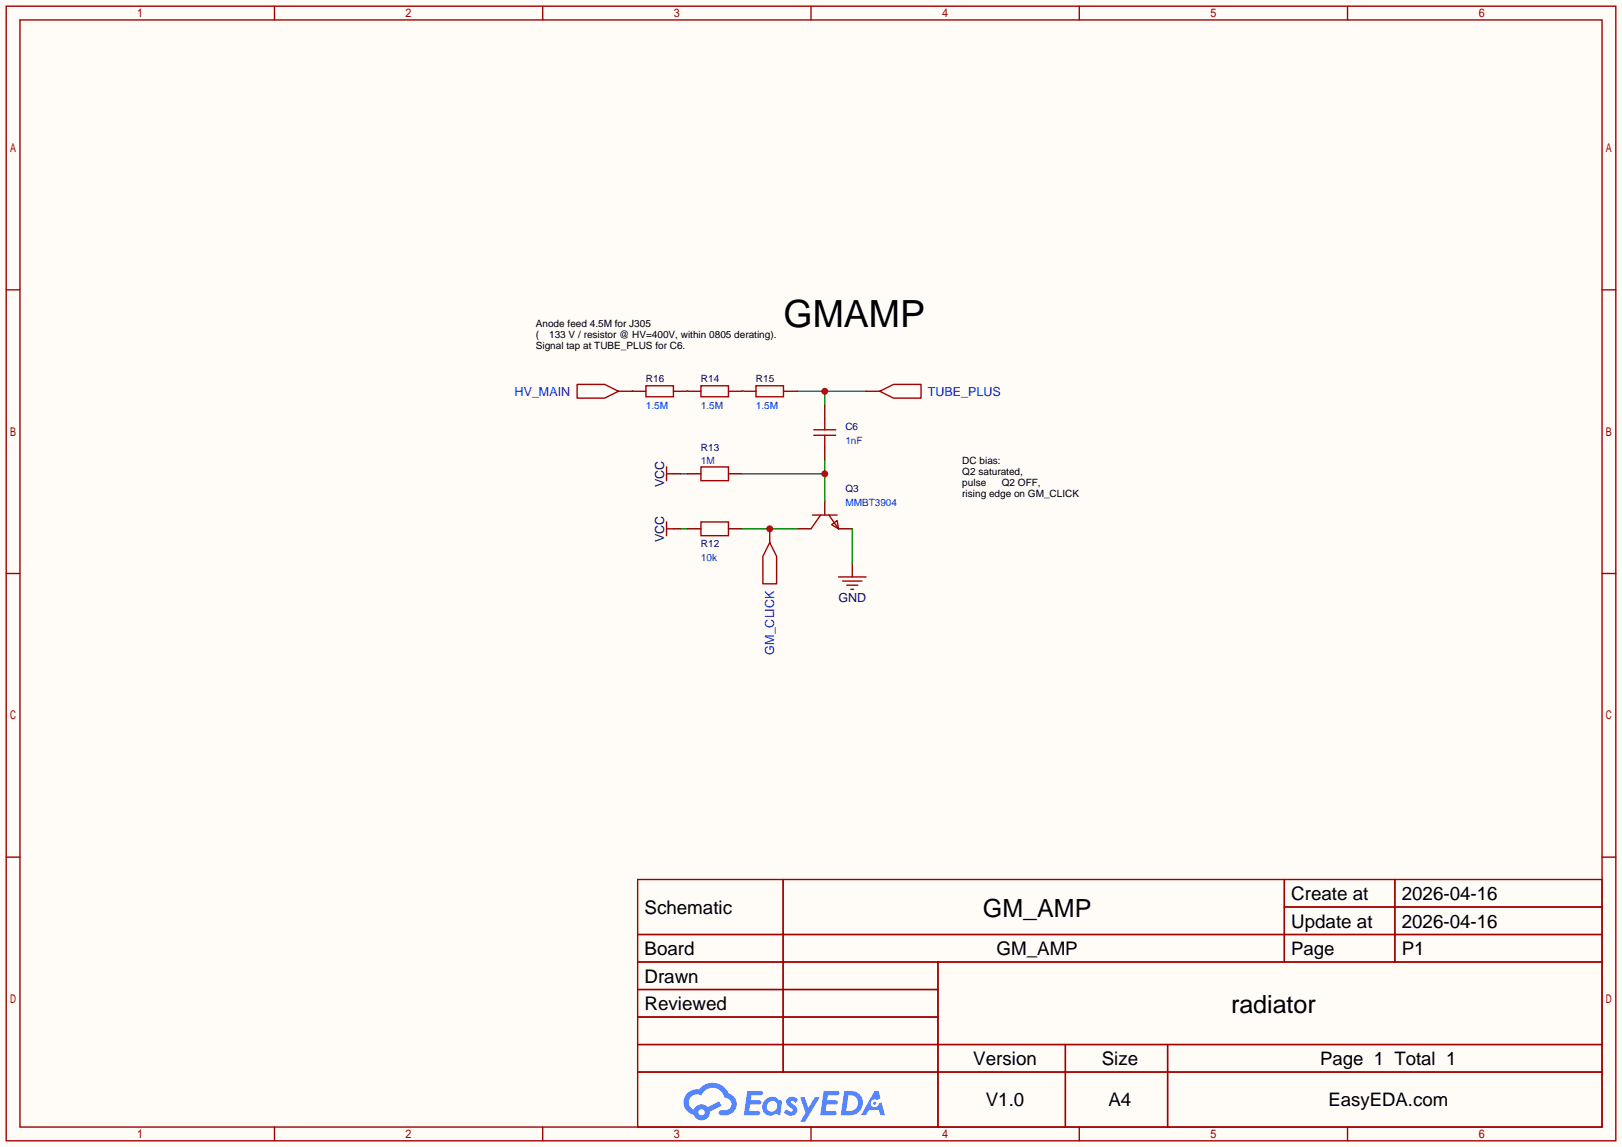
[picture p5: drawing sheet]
<svg xmlns="http://www.w3.org/2000/svg" width="299mm" height="212mm" viewBox="0 0 299 212" stroke-linecap="round" stroke-linejoin="round" font-family="sans-serif">
<path d="M0 0h299.5v211.8h-299.5z" fill="#fffcf7"/>
<g fill="none" stroke="#a10000" stroke-width=".25">
<path d="M1.1 1.1h297.2v209.6h-297.2zM3.7 3.7h292.1v204.5h-292.1zM50.7 1.1v2.6M100.2 1.1v2.6M149.7 1.1v2.6M199.3 1.1v2.6M248.8 1.1v2.6M1.1 53.5h2.6M295.8 53.5h2.5M1.1 105.9h2.6M295.8 105.9h2.5M1.1 158.3h2.6"/>
<path d="M295.8 158.3h2.5M117.7 162.4h178.1v45.8h-178.1zM117.7 172.6h178.1M117.7 177.7h178.1M144.6 162.4v35.6M173.2 177.7v30.5M237.1 162.4v15.3M237.1 167.5h58.7M257.5 162.4v15.3M117.7 182.8h55.5M117.7 192.9h178.1M117.7 187.8h55.5"/>
<path d="M117.7 198h178.1M196.7 192.9v15.3M215.6 192.9v15.3M50.7 208.2v2.5M100.2 208.2v2.5M149.7 208.2v2.5M199.3 208.2v2.5M248.8 208.2v2.5"/>
</g>
<g fill="#5487ff">
<path d="M145.5 202.8a1.3 1.3 0 0 1 1.8 .3l-.4 .6a.54 .54 0 0 0-.9-.2l.1 .2a1.58 1.58 0 0 1 1.1 1.6 1.43 1.43 0 0 1-2.5 .1l.5-.6a.64 .64 0 0 0 .5 .5 .64 .64 0 0 0 .7-.3l-.2-.2a1.6 1.6 0 0 1-1-1.6z"/>
<path d="M147.7 202.7h.9l.7 1.9 1.1-1.9h.9l-2.7 4.5h-.9l1-1.7z"/>
<path d="M138 201.5h1.6a1.31 1.31 0 0 1 1.2 .2 .4 .4 0 0 1-.3 .6h-1.8l-.1 .9h1.6a.4 .4 0 0 1 .4 .4 .4 .4 0 0 1-.4 .4h-1.7l-.2 1.2h.8a1.23 1.23 0 0 1 1.2 .2 .39 .39 0 0 1-.3 .6h-2.7z"/>
<path d="M152.1 201.5h1.6a1.32 1.32 0 0 1 1.3 .2 .39 .39 0 0 1-.4 .6h-1.7l-.2 .9h1.7a.4 .4 0 0 1 .3 .4 .4 .4 0 0 1-.4 .4h-1.7l-.2 1.2h.8a1.23 1.23 0 0 1 1.2 .2 .39 .39 0 0 1-.3 .6h-2.7z"/>
<path d="M161.5 201.5h.7l.4 1.3-.7 .4a.75 .75 0 0 0-1.1 .3 .75 .75 0 0 0 .5 1 .75 .75 0 0 0 .9-.6l.6-.3 .6 2.4h-.9l-.2-1h-1.9l-.5 1h-.9z"/>
<path d="M155.9 201.5l-.7 4.5h1.5a2.27 2.27 0 0 0 2.6-2.3 2.27 2.27 0 0 0-2.7-2.2zM156.6 202.3a1.5 1.5 0 0 1 1.8 1.5 1.5 1.5 0 0 1-1.9 1.4h-.3z"/>
<path d="M141.3 203.1a1.62 1.62 0 0 0-.4 2.1 1.62 1.62 0 0 0 2 .7l.4-.3 .3 .3 .5 .1 .3-2.5-.2-.3h-.4a1.58 1.58 0 0 0-2.5-.1zM141.9 203.6a.99 .99 0 0 1 1.6 .3 .99 .99 0 0 1-.9 1.4 .94 .94 0 0 1-1-.5 .94 .94 0 0 1 .3-1.2z"/>
<path d="M126.9 201.9a2.37 2.37 0 0 0 1.2 4 1.54 1.54 0 0 0 1.7 1 1.54 1.54 0 0 0 1.3-1.6l2.1-1.1-.5-.8-2 1.1a1.57 1.57 0 0 0-2.6 .4 1.5 1.5 0 0 1-.8-2.1 1.5 1.5 0 0 1 2.2-.5 2.23 2.23 0 0 1 2.3-1.4 2.23 2.23 0 0 1 2 1.8 1.16 1.16 0 0 1 1.2 1.1 1.16 1.16 0 0 1-1 1.3h-.7a.47 .47 0 0 0-.6 .3 .47 .47 0 0 0 .4 .6 2.23 2.23 0 0 0 2.3-.7 2.23 2.23 0 0 0 .4-2.3 2.16 2.16 0 0 0-1.3-1.1 3.2 3.2 0 0 0-5.4-.7l-1.2 .1zM129 205.4a.58 .58 0 0 1 1.1 0 .58 .58 0 0 1-1.1 0z"/>
<circle cx="161.5" cy="203.8" r=".28"/>
</g>
<path d="M150.2 79.4h4.1M152.3 77.3v2.1M129.4 96.4h5.1v2.5h-5.1zM150 95.1h4.6M150.2 80.4h4.1M151.5 95.1l-1.8 2.6M152.3 80.4v2M153 95.1l1.8 2.6M153.5 96.9l1.1-.8 .2 1.6z" fill="none" stroke="#a10000" stroke-width=".25"/>
<path d="M152.3 74.8v2.5M126.9 97.7h2.5M134.5 97.7h2.5M147.2 97.7h2.5M152.3 82.4v2.6M152.3 92.6v2.5M154.8 97.7h2.6" fill="none" stroke="#870000" stroke-width=".25"/>
<path d="M147.2 72.3h12.7M152.3 72.3v2.5" fill="none" stroke="#008700" stroke-width=".25"/>
<circle cx="152.3" cy="72.3" r=".63" fill="#c00"/>
<path d="M126.9 87.5h2.5M134.5 87.5h2.5M157.4 104v2.6" fill="none" stroke="#870000" stroke-width=".25"/>
<path d="M129.4 86.2h5.1v2.6h-5.1zM154.8 106.6h5.1M155.6 107.3h3.5M156.3 108.1h2.1M157.1 108.8h.5" fill="none" stroke="#a10000" stroke-width=".25"/>
<path d="M125.6 97.7h1.3M137 97.7h10.2M137 87.5h15.3M152.3 85v7.6M157.4 97.7v6.3" fill="none" stroke="#008700" stroke-width=".25"/>
<circle cx="152.3" cy="87.5" r=".63" fill="#c00"/>
<path d="M116.7 72.3h.1M126.9 72.3h.1M137 72.3h.1M125.6 87.5h1.3" fill="none" stroke="#008700" stroke-width=".25"/>
<path d="M106.6 71h5l2.6 1.3-2.6 1.2h-5zM119.3 71.2h5v2.1h-5zM129.4 71.2h5.1v2.1h-5.1zM139.6 71.2h5.1v2.1h-5.1z" fill="none" stroke="#a10000" stroke-width=".25"/>
<path d="M114.2 72.3h5.1M124.3 72.3h5.1M134.5 72.3h5.1M144.7 72.3h2.5M142.1 97.7v2.5" fill="none" stroke="#870000" stroke-width=".25"/>
<circle cx="142.1" cy="97.7" r=".63" fill="#c00"/>
<path d="M162.4 72.3l2.6-1.3h5.1v2.5h-5.1zM123.1 86.2v2.6M123.1 96.4v2.5M123.1 87.5h1.2M123.1 97.7h1.2M142.1 100.2l1.3 2.5v5.1h-2.6v-5.1z" fill="none" stroke="#a10000" stroke-width=".25"/>
<path d="M159.9 72.3h2.5M124.3 87.5h1.3M124.3 97.7h1.3" fill="none" stroke="#870000" stroke-width=".25"/>
<text font-size="6.9" x="144.7" y="60.4">GMAMP</text>
<g font-size="4.6">
<text x="181.5" y="169.4">GM_AMP</text>
<text x="227.3" y="187.1">radiator</text>
</g>
<g font-size="3.5">
<text x="238.4" y="166.2">Create at</text>
<text x="258.8" y="166.2">2026-04-16</text>
<text x="119" y="168.8">Schematic</text>
<text x="238.4" y="171.3">Update at</text>
<text x="258.8" y="171.3">2026-04-16</text>
<text x="119" y="176.4">Board</text>
<text x="184" y="176.4">GM_AMP</text>
<text x="258.8" y="176.4">P1</text>
<text x="119" y="181.5">Drawn</text>
<text x="119" y="186.6">Reviewed</text>
<text x="179.7" y="196.7">Version</text>
<text x="203.4" y="196.7">Size</text>
<text x="182" y="204.3">V1.0</text>
<text x="204.7" y="204.3">A4</text>
</g>
<g font-size="3.4">
<text x="238.4" y="176.4">Page</text>
<text x="243.7" y="196.7">Page 1 Total 1</text>
<text x="245.3" y="204.3">EasyEDA.com</text>
</g>
<g font-size="2.3" fill="#00f">
<text x="95" y="73.1">HV_MAIN</text>
<text x="171.3" y="73.1">TUBE_PLUS</text>
<text x="142.9" y="120.9" transform="rotate(-90 142.9 120.9)">GM_CLICK</text>
</g>
<g font-size="2.3" fill="#000080">
<text x="122.6" y="89.9" transform="rotate(-90 122.6 89.9)">VCC</text>
<text x="122.6" y="100.1" transform="rotate(-90 122.6 100.1)">VCC</text>
<text x="154.8" y="111.2">GND</text>
</g>
<g font-size="1.8">
<text x="98.9" y="60.4">Anode feed 4.5M for J305</text>
<text x="98.9" y="62.4">(</text>
<text x="98.9" y="64.4">Signal tap at TUBE_PLUS for C6.</text>
<text x="101.4" y="62.4">133 V / resistor @ HV=400V, within 0805 derating).</text>
<text x="177.7" y="85.8">DC bias:</text>
<text x="177.7" y="87.8">Q2 saturated,</text>
<text x="177.7" y="89.8">pulse</text>
<text x="185" y="89.8">Q2 OFF,</text>
<text x="177.7" y="91.9">rising edge on GM_CLICK</text>
</g>
<g font-size="1.8" fill="#000080">
<text x="119.3" y="70.5">R16</text>
<text x="129.4" y="70.5">R14</text>
<text x="139.6" y="70.5">R15</text>
<text x="129.4" y="83.2">R13</text>
<text x="156.1" y="79.4">C6</text>
<text x="156.1" y="90.9">Q3</text>
<text x="129.4" y="101">R12</text>
</g>
<g font-size="1.8" fill="#00f">
<text x="119.3" y="75.6">1.5M</text>
<text x="129.4" y="75.6">1.5M</text>
<text x="139.6" y="75.6">1.5M</text>
<text x="156.1" y="82">1nF</text>
<text x="129.4" y="85.8">1M</text>
<text x="156.1" y="93.4">MMBT3904</text>
<text x="129.4" y="103.6">10k</text>
</g>
</svg>
